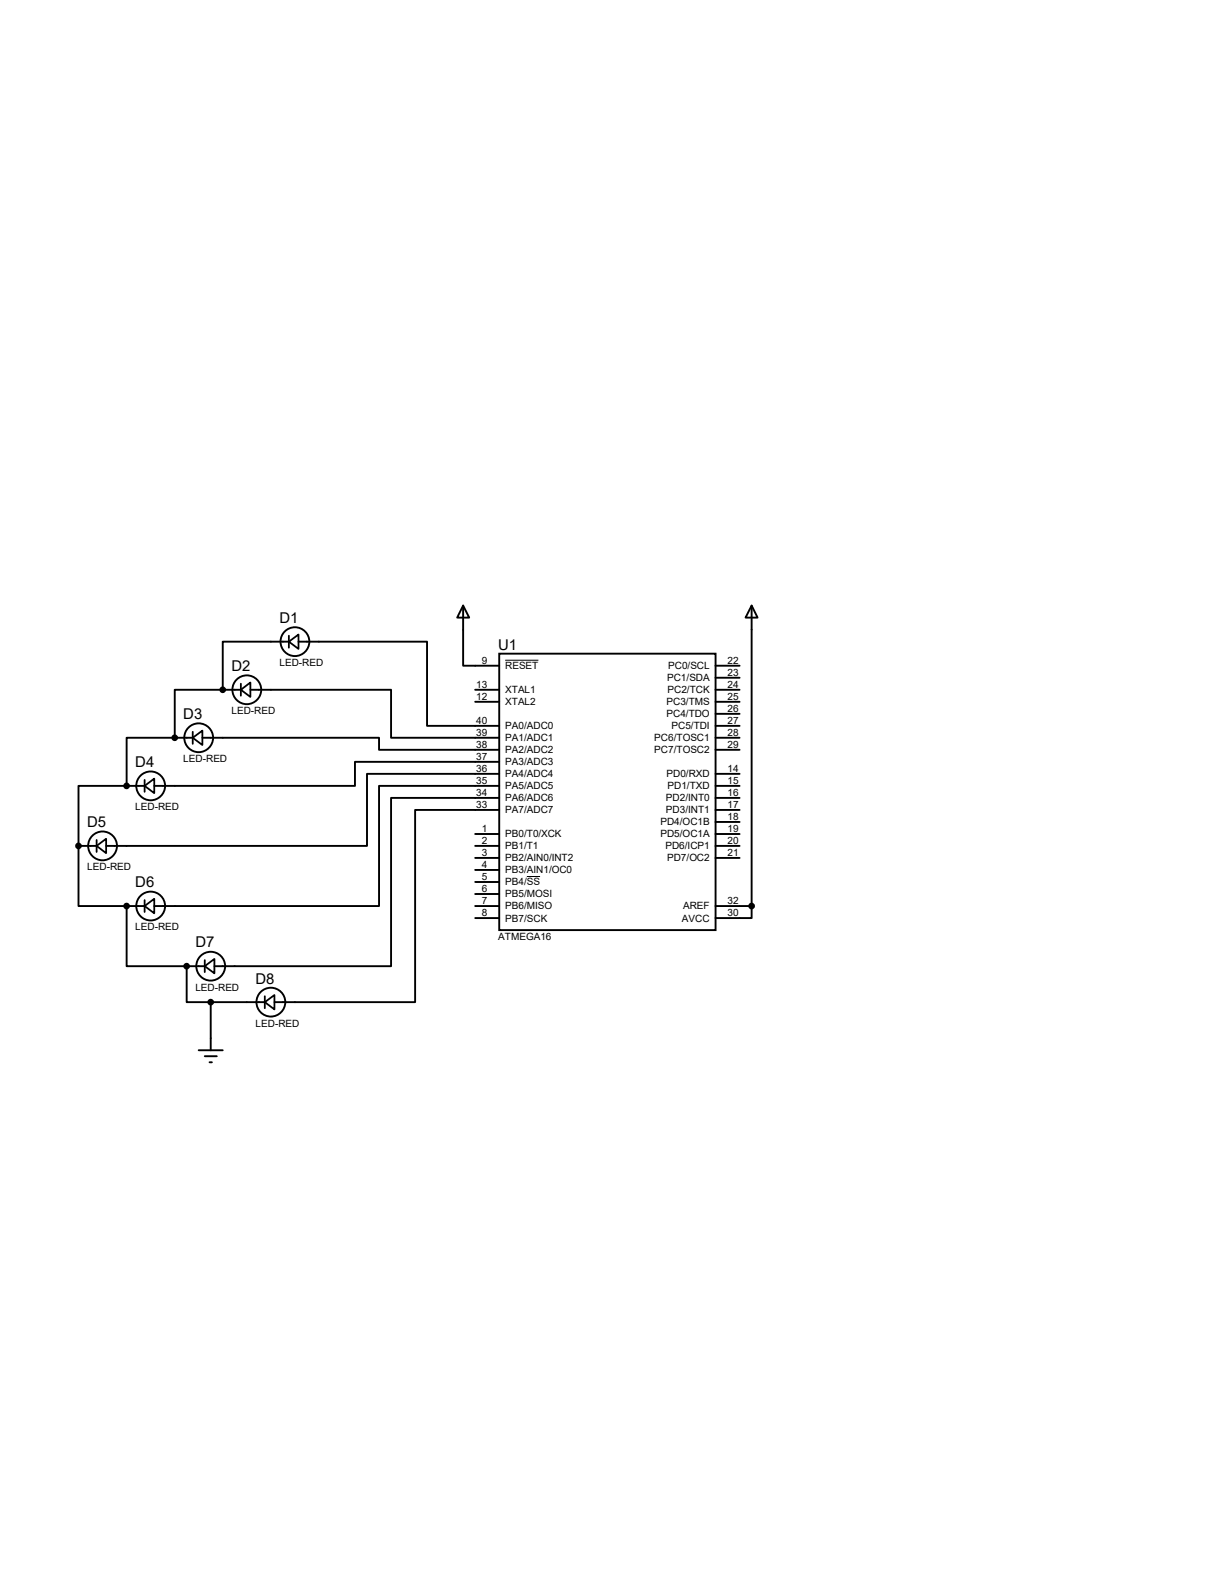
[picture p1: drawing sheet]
<svg xmlns="http://www.w3.org/2000/svg" width="216mm" height="279mm" viewBox="0 0 216 279" stroke-linecap="round" stroke-linejoin="round" font-family="sans-serif">
<g fill="none" stroke="#000" stroke-width=".34">
<path d="M51.3 114h-11.7v8.6h-8.5v8.5h-8.6v8.6h-8.6v21.3h8.6v10.7h10.7v6.4h4.2M53 114h22.9v15h12.8M82.3 107.6l1.1 2.2h-2.2zM82.3 107.6v10.7h6.4M88.7 116.2h38.4v49.1h-38.4zM127.1 118.3h4.3M133.6 107.6l1 2.2h-2.1zM133.6 107.6v53.4M22.5 139.7h3.2M31.1 131.1h3.1M36 131.1h31.4v2.2h21.3M39.6 122.6h3.2"/>
<path d="M44.5 122.6h25v8.5h19.2M84.4 124.7h4.3M84.4 122.6h4.3M88.7 135.4h-25.6v4.3h-35.7M88.7 137.5h-23.5v12.8h-46.3M88.7 139.7h-21.3v21.3h-40M127.1 124.7h4.3M127.1 122.6h4.3M127.1 137.5h4.3M127.1 139.7h4.3M127.1 120.5h4.3M127.1 126.9h4.3"/>
<path d="M127.1 129h4.3M127.1 131.1h4.3M127.1 133.3h4.3M13.9 150.3h3.3M84.4 148.2h4.3M84.4 150.3h4.3M84.4 152.5h4.3M84.4 154.6h4.3M84.4 156.8h4.3M84.4 158.9h4.3M88.7 141.8h-19.2v29.9h-31.4M88.7 144h-14.9v34.1h-25"/>
<path d="M127.1 148.2h4.3M127.1 150.3h4.3M127.1 152.5h4.3M127.1 141.8h4.3M127.1 144h4.3M127.1 146.1h4.3M22.5 161h3.2M33.2 171.7h3.2M37.4 178.1h9.7M37.4 178.1v8.6M84.4 161h4.3M84.4 163.2h4.3"/>
<path d="M127.1 161h6.5M133.6 161v2.2h-6.5M35.3 186.7h4.3M36.4 187.7h2.1M37.2 188.8h.5"/>
<circle cx="52.4" cy="114" r="2.56"/>
<circle cx="26.8" cy="139.7" r="2.56"/>
<circle cx="35.3" cy="131.1" r="2.56"/>
<circle cx="43.9" cy="122.6" r="2.56"/>
<circle cx="18.2" cy="150.3" r="2.56"/>
<circle cx="26.8" cy="161" r="2.56"/>
<circle cx="37.4" cy="171.7" r="2.56"/>
<circle cx="48.1" cy="178.1" r="2.56"/>
</g>
<path d="M89.8 117.3h5.9M93.6 155.8h2.4" fill="none" stroke="#000" stroke-width=".18"/>
<g fill="#000" stroke="#000" stroke-width=".34">
<circle cx="22.5" cy="139.7" r=".43"/>
<circle cx="31" cy="131.1" r=".43"/>
<circle cx="39.6" cy="122.6" r=".43"/>
<circle cx="13.9" cy="150.3" r=".43"/>
<circle cx="22.5" cy="161" r=".43"/>
<circle cx="33.2" cy="171.7" r=".43"/>
<circle cx="37.4" cy="178.1" r=".43"/>
<circle cx="133.6" cy="161" r=".43"/>
</g>
<g fill="none" stroke="#000" stroke-width=".32">
<path d="M51.3 114l1.7-1.2v2.5zM51.3 113v2.1M25.7 139.7l1.7-1.3v2.6zM25.7 138.6v2.1M34.2 131.1l1.8-1.2v2.5zM34.2 130.1v2.1M42.8 122.6l1.7-1.3v2.6zM42.8 121.5v2.2M17.2 150.3l1.7-1.2v2.5zM17.2 149.3v2.1M25.7 160v2.1M25.7 161l1.7-1.3v2.6z"/>
<path d="M36.4 171.7l1.7-1.3v2.6zM36.4 170.6v2.2M47.1 178.1l1.7-1.3v2.6zM47.1 177.1v2.1"/>
</g>
<g font-size="2.6">
<text x="49.7" y="110.7">D1</text>
<text x="41.1" y="119.3">D2</text>
<text x="88.5" y="115.4">U1</text>
<text x="32.6" y="127.8">D3</text>
<text x="24" y="136.4">D4</text>
<text x="15.5" y="147">D5</text>
<text x="24" y="157.7">D6</text>
<text x="34.7" y="168.4">D7</text>
<text x="45.4" y="174.8">D8</text>
</g>
<g font-size="1.8">
<text x="49.7" y="118.4">LED-RED</text>
<text x="85.6" y="118">9</text>
<text x="89.8" y="118.9">RESET</text>
<text x="118.7" y="118.9">PC0/SCL</text>
<text x="129.3" y="118">22</text>
<text x="84.6" y="124.4">12</text>
<text x="84.6" y="122.2">13</text>
<text x="89.8" y="125.3">XTAL2</text>
<text x="89.8" y="123.2">XTAL1</text>
<text x="118.4" y="125.3">PC3/TMS</text>
<text x="118.5" y="121.1">PC1/SDA</text>
<text x="118.6" y="123.2">PC2/TCK</text>
<text x="129.3" y="124.4">25</text>
<text x="129.3" y="120.1">23</text>
<text x="129.3" y="122.2">24</text>
<text x="41.1" y="126.9">LED-RED</text>
<text x="84.6" y="130.8">39</text>
<text x="84.6" y="128.7">40</text>
<text x="89.8" y="131.7">PA1/ADC1</text>
<text x="89.8" y="129.6">PA0/ADC0</text>
<text x="116.3" y="131.7">PC6/TOSC1</text>
<text x="118.4" y="127.5">PC4/TDO</text>
<text x="119.3" y="129.6">PC5/TDI</text>
<text x="129.3" y="126.5">26</text>
<text x="129.3" y="128.7">27</text>
<text x="129.3" y="130.8">28</text>
<text x="32.6" y="135.5">LED-RED</text>
<text x="84.6" y="137.2">36</text>
<text x="84.6" y="135">37</text>
<text x="84.6" y="132.9">38</text>
<text x="89.8" y="136">PA3/ADC3</text>
<text x="89.8" y="133.9">PA2/ADC2</text>
<text x="116.3" y="133.9">PC7/TOSC2</text>
<text x="129.3" y="137.2">14</text>
<text x="129.3" y="132.9">29</text>
<text x="84.6" y="143.6">33</text>
<text x="84.6" y="141.5">34</text>
<text x="84.6" y="139.3">35</text>
<text x="89.8" y="142.4">PA6/ADC6</text>
<text x="89.8" y="140.3">PA5/ADC5</text>
<text x="89.8" y="138.2">PA4/ADC4</text>
<text x="118.3" y="142.4">PD2/INT0</text>
<text x="118.4" y="138.2">PD0/RXD</text>
<text x="118.6" y="140.3">PD1/TXD</text>
<text x="129.3" y="139.3">15</text>
<text x="129.3" y="141.5">16</text>
<text x="129.3" y="143.6">17</text>
<text x="24" y="144">LED-RED</text>
<text x="85.6" y="147.9">1</text>
<text x="85.6" y="150">2</text>
<text x="89.8" y="148.8">PB0/T0/XCK</text>
<text x="89.8" y="144.6">PA7/ADC7</text>
<text x="117.3" y="146.7">PD4/OC1B</text>
<text x="117.3" y="148.8">PD5/OC1A</text>
<text x="118.3" y="144.6">PD3/INT1</text>
<text x="129.3" y="150">20</text>
<text x="129.3" y="145.7">18</text>
<text x="129.3" y="147.9">19</text>
<text x="15.5" y="154.7">LED-RED</text>
<text x="85.6" y="152.1">3</text>
<text x="85.6" y="154.3">4</text>
<text x="89.8" y="151">PB1/T1</text>
<text x="89.8" y="153.1">PB2/AIN0/INT2</text>
<text x="89.8" y="155.2">PB3/AIN1/OC0</text>
<text x="118.2" y="151">PD6/ICP1</text>
<text x="118.5" y="153.1">PD7/OC2</text>
<text x="129.3" y="152.1">21</text>
<text x="85.6" y="156.4">5</text>
<text x="85.6" y="158.5">6</text>
<text x="85.6" y="160.7">7</text>
<text x="89.8" y="157.4">PB4/SS</text>
<text x="89.8" y="159.5">PB5/MOSI</text>
<text x="89.8" y="161.6">PB6/MISO</text>
<text x="121.4" y="161.6">AREF</text>
<text x="129.3" y="160.7">32</text>
<text x="24" y="165.4">LED-RED</text>
<text x="85.6" y="162.8">8</text>
<text x="88.5" y="167.1">ATMEGA16</text>
<text x="89.8" y="163.8">PB7/SCK</text>
<text x="121.2" y="163.8">AVCC</text>
<text x="129.3" y="162.8">30</text>
<text x="34.7" y="176.1">LED-RED</text>
<text x="45.4" y="182.5">LED-RED</text>
</g>
</svg>
